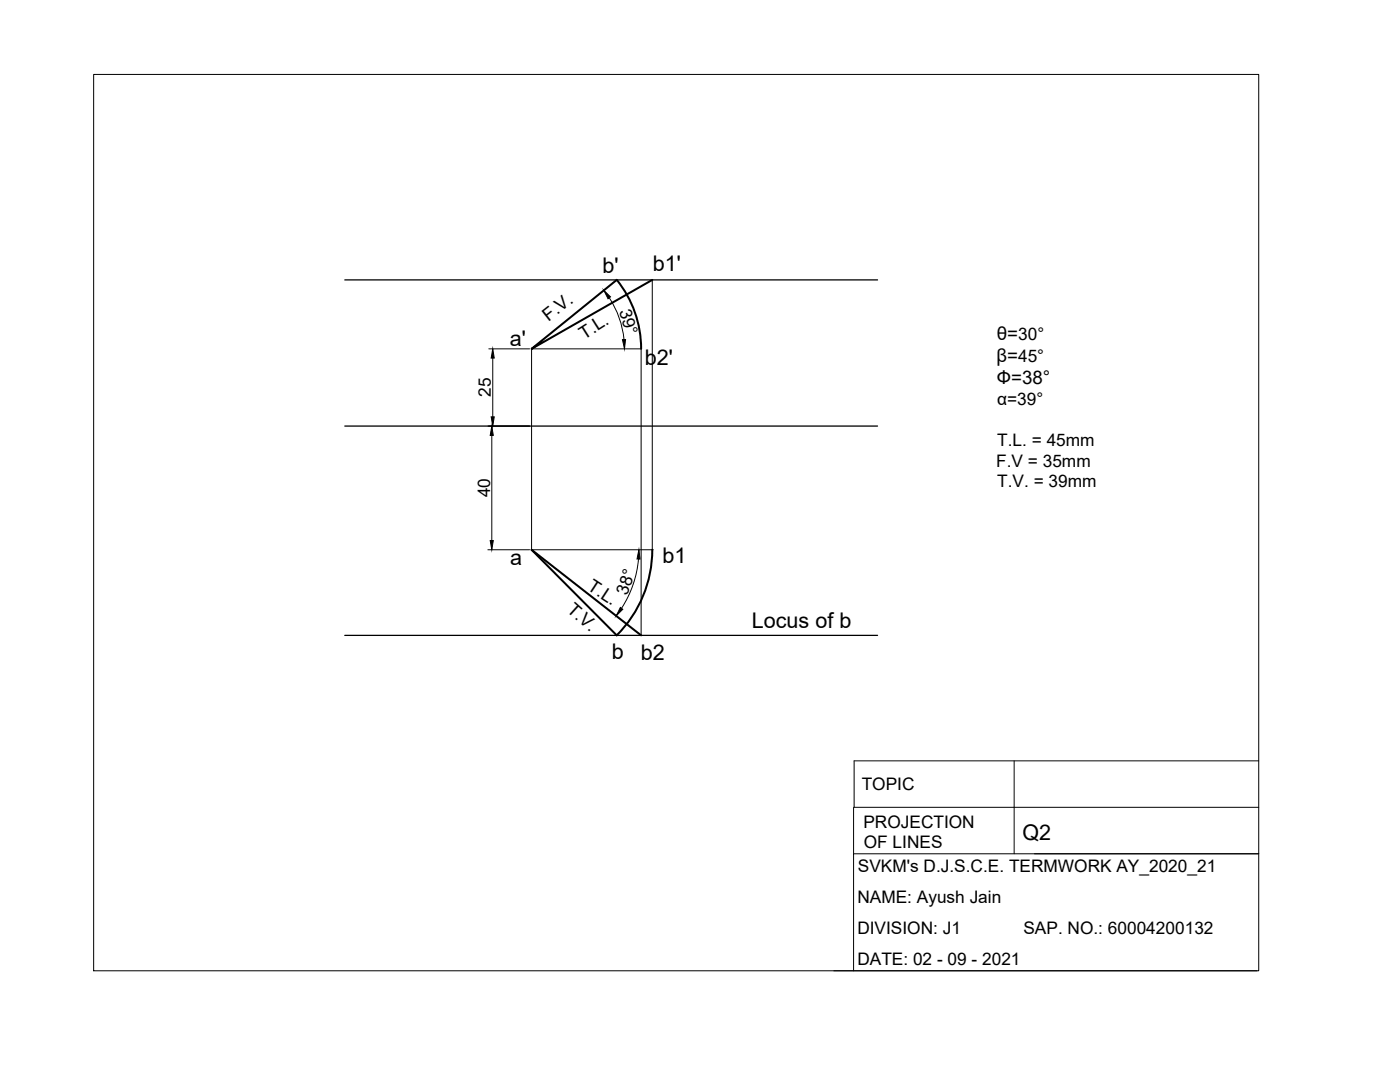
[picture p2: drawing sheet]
<svg xmlns="http://www.w3.org/2000/svg" width="279mm" height="216mm" viewBox="0 0 279 216" stroke-linecap="round" stroke-linejoin="round" font-family="sans-serif">
<!-- layer: TEMPLATE -->
<path d="M18.7 14.9h232.5v178.8h-232.5zM202.4 151.8v18.6M251.2 151.8h-80.7v9.3h80.7M170.3 161.1v9.3M206.4 170.4h44.8h-80.9v23.3M166.4 193.7h84.4" fill="none" stroke="#000" stroke-width=".2"/>
<!-- layer: 0 -->
<path d="M68.8 55.9h106.3M68.8 85h106.3M68.8 126.8h106.3" fill="none" stroke="#000" stroke-width=".25"/>
<!-- layer: centre -->
<path d="M130.2 55.9v53.8M130.4 109.7h-24.3v-40.1h21.9v57.2" fill="none" stroke="#000" stroke-width=".2"/>
<!-- layer: Object -->
<path d="M130.2 55.9l-24.1 13.7 17-13.8a21.9 21.9 0 0 1 4.9 13.8M130.2 109.7a24.1 24.1 0 0 1-7.1 17.1l-17-17.1 21.9 17.1" fill="none" stroke="#000" stroke-width=".4"/>
<!-- layer: dimension -->
<path d="M121.6 59.4a18.6 18.6 0 0 1 2.9 8.4M97.6 69.6h8.1M98.3 71.5v11.7M97.4 85h8.3M98.1 86.9v21M97.4 109.7h8.3M127.4 111.5a21.4 21.4 0 0 1-3.4 9.9" fill="none" stroke="#000" stroke-width=".2"/>
<path d="M120.5 57.9l1.3 1.3-.5 .4zM98.3 69.6l.3 1.9h-.6zM124.2 67.8l.6-.1-.2 1.9zM98.1 85l.3 1.9h-.6zM98 83.2h.6l-.3 1.8zM97.8 107.9h.6l-.3 1.8zM127.5 109.7l.2 1.9-.6-.1zM123.8 121.2l.5 .4-1.3 1.3z" fill="#000" stroke="#000" stroke-width=".2"/>
<g font-size="4.3">
<text x="120.2" y="54.4">b'</text>
<text x="130.3" y="54.1">b1'</text>
<text x="101.7" y="69">a'</text>
<text x="128.7" y="72.9">b2'</text>
<text x="101.8" y="112.8">a</text>
<text x="132.2" y="112.4">b1</text>
<text x="150" y="125.3">Locus of b</text>
<text x="122.1" y="131.5">b</text>
<text x="127.9" y="131.6">b2</text>
<text x="204.1" y="167.7">Q2</text>
</g>
<g font-size="3.7">
<text x="198.9" y="67.7">θ=30°</text>
<text x="198.9" y="72.2">β=45°</text>
<text x="199" y="76.6">Ф=38°</text>
</g>
<g font-size="3.6">
<text x="109.5" y="64.2" transform="rotate(-38 109.5 64.2)">F.V.</text>
<text x="116.6" y="67.8" transform="rotate(-32 116.6 67.8)">T.L.</text>
<text x="117.1" y="117.6" transform="rotate(33 117.1 117.6)">T.L.</text>
<text x="113" y="121.8" transform="rotate(42 113 121.8)">T.V.</text>
</g>
<g font-size="3.4">
<text x="123.6" y="62" transform="rotate(74 123.6 62)">39°</text>
<text x="98" y="79.2" transform="rotate(-90 98 79.2)">25</text>
<text x="199" y="80.8">α=39°</text>
<text x="199" y="89">T.L. = 45mm</text>
<text x="198.8" y="93.1">F.V = 35mm</text>
<text x="97.8" y="99.2" transform="rotate(-90 97.8 99.2)">40</text>
<text x="199" y="97.2">T.V. = 39mm</text>
<text x="125.2" y="119" transform="rotate(-71 125.2 119)">38°</text>
<text x="172" y="157.6">TOPIC</text>
<text x="172.3" y="165.1">PROJECTION</text>
<text x="171.2" y="173.9">SVKM's D.J.S.C.E. TERMWORK AY_2020_21</text>
<text x="172.4" y="169.3">OF LINES</text>
<text x="171.1" y="180.1">NAME: Ayush Jain</text>
<text x="171.1" y="186.3">DIVISION: J1</text>
<text x="204.3" y="186.3">SAP. NO.: 60004200132</text>
<text x="171.1" y="192.6">DATE: 02 - 09 - 2021</text>
</g>
</svg>
